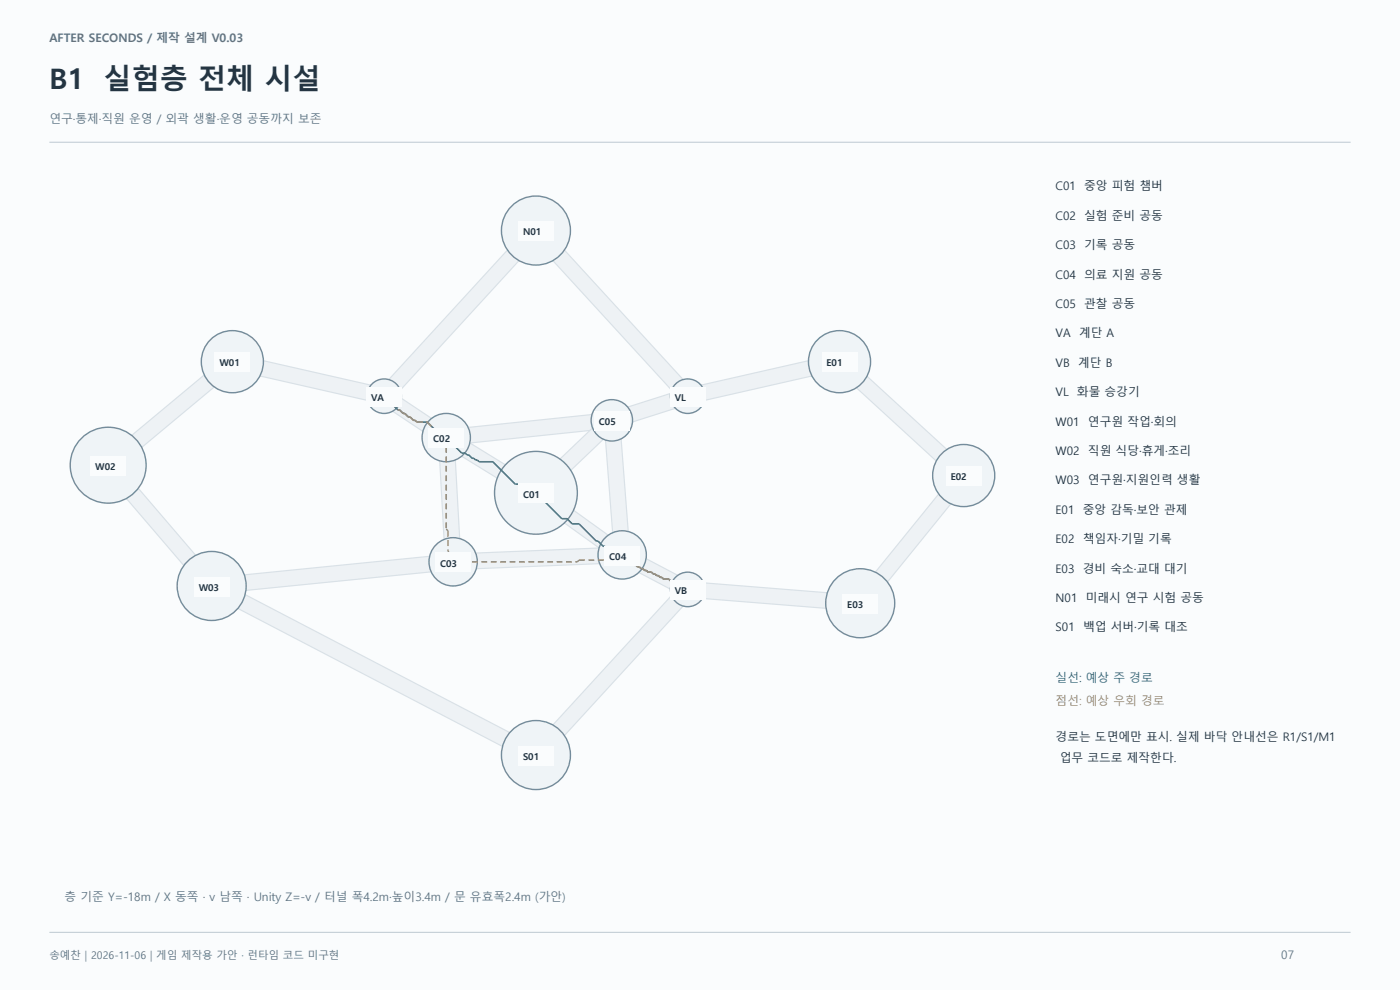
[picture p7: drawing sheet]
<svg xmlns="http://www.w3.org/2000/svg" width="420mm" height="297mm" viewBox="0 0 420 297" stroke-linecap="round" stroke-linejoin="round" font-family="sans-serif">
<path d="M0 0h420.2v297h-420.2z" fill-rule="evenodd" fill="#fafcfd"/>
<path d="M14.8 42.7h390.5" fill="none" stroke="#c6d0d8" stroke-width=".35"/>
<g fill="none" stroke="#d9e1e7" stroke-width="5.1" stroke-linecap="butt">
<path d="M154.4 76.2l-36.2 39.5M167.3 76.2l36.2 39.5M63.2 114l-22.6 18.8M78 110.4l33 7.5M243.7 110.4l-33.1 7.5M258.2 114.3l24.8 22.6M118.9 121.3l9.7 6.4M134.3 137.7l1.3 24.5M139.4 134.7l11.6 7.1M178.3 126.7l-38 3.9M179.7 129.8l-10.5 10.1M184 131.5l2.2 28.6"/>
<path d="M202.3 120.2l-13.5 4.3M39.3 147.6l18 21M170.3 154.6l11.2 8.1M283.9 149.3l-19.7 24.3M129.6 169.2l-56.6 5.7M180.3 166.8l-37.9 1.5M192.4 169.5l10.2 5.3M210.7 177.2l38 3M72 180.2l80.4 41.9M203.5 180.1l-36.2 39.4"/>
</g>
<g fill="none" stroke="#eef2f5" stroke-width="4.3" stroke-linecap="butt">
<path d="M154.4 76.2l-36.2 39.5M167.3 76.2l36.2 39.5M63.2 114l-22.6 18.8M78 110.4l33 7.5M243.7 110.4l-33.1 7.5M258.2 114.3l24.8 22.6M118.9 121.3l9.7 6.4M134.3 137.7l1.3 24.5M139.4 134.7l11.6 7.1M178.3 126.7l-38 3.9M179.7 129.8l-10.5 10.1M184 131.5l2.2 28.6"/>
<path d="M202.3 120.2l-13.5 4.3M39.3 147.6l18 21M170.3 154.6l11.2 8.1M283.9 149.3l-19.7 24.3M129.6 169.2l-56.6 5.7M180.3 166.8l-37.9 1.5M192.4 169.5l10.2 5.3M210.7 177.2l38 3M72 180.2l80.4 41.9M203.5 180.1l-36.2 39.4"/>
</g>
<g fill="#eff4f7" stroke="#748c9c" stroke-width=".42">
<circle cx="160.8" cy="147.9" r="12.4"/>
<circle cx="133.9" cy="131.3" r="7.2"/>
<circle cx="136" cy="168.6" r="7.2"/>
<circle cx="186.7" cy="166.5" r="7.2"/>
<circle cx="183.6" cy="126.1" r="6.2"/>
<circle cx="115.3" cy="118.9" r="5.2"/>
<circle cx="206.4" cy="176.8" r="5.2"/>
<circle cx="206.4" cy="118.9" r="5.2"/>
<circle cx="69.7" cy="108.5" r="9.3"/>
<circle cx="32.5" cy="139.6" r="11.4"/>
<circle cx="63.5" cy="175.8" r="10.4"/>
<circle cx="252" cy="108.5" r="9.3"/>
<circle cx="289.2" cy="142.7" r="9.3"/>
<circle cx="258.2" cy="181" r="10.4"/>
<circle cx="160.8" cy="69.2" r="10.4"/>
<circle cx="160.8" cy="226.5" r="10.4"/>
</g>
<path d="M115.3 118.9l4.1 4.1h.5l1.1 1h.5l1 1.1h.6l1 1h.5l.5 .5h3.1l4.2 4.2h1l5.2 5.2h1l.5 .5h.6l1 1h.5l1.6 1h4.1l6.7 6.8h1.1l.5 .5h.5l.5 .5h.5l1.6 1h1l8.3 8.3h1.6l1.5 1.6h2.1l5.2 5.2h.5l1.5 1.5h.6l1.5 1h.5l1.6 1.1h1l3.1 3.1h.5l.6 .5h.5l.5 .5h.5l1.6 1.1h.5l.5 .5h1l.5 .5h.6l1.5 1h.5l.6 .5h1.5l1 1.1h.6l.5 .5h.5l1.5 1h1.1l.5 .5" fill="none" stroke="#197b81" stroke-width=".46"/>
<g fill="none" stroke="#be8c46" stroke-width=".46" stroke-dasharray="1.8 1.1" stroke-linecap="butt">
<path d="M115.3 118.9l4.1 4.1M119.4 123h.5M119.9 123l1.1 1M121 124h.5M121.5 124l1 1.1M122.5 125.1h.6M123.1 125.1l1 1M124.1 126.1h.5M124.6 126.1l.5 .5M125.1 126.6h3.1M128.2 126.6l4.2 4.2M132.4 130.8h1"/>
<path d="M133.4 130.8l.5 .5M133.9 131.3v27.4M133.9 158.7l.5 .5M134.4 159.2v6.3M134.4 165.5l.6 .5M135 166v.5M135 166.5l.5 .5M135.5 167v1M135.5 168l.5 .6M136 168.6h37.3M173.3 168.6l.5-.6M173.8 168h9.8"/>
<path d="M183.6 168l.5-.5M184.1 167.5h.6M184.7 167.5l.5-.5M185.2 167h.5M185.7 167l.5-.5M186.2 166.5h.5M186.7 166.5l2.6 2.6M189.3 169.1h.5M189.8 169.1l.6 .5M190.4 169.6h.5M190.9 169.6l.5 .5M191.4 170.1h.5"/>
<path d="M191.9 170.1l.5 .5M192.4 170.6h.5M192.9 170.6l.6 .6M193.5 171.2h.5M194 171.2l.5 .5M194.5 171.7h1M195.5 171.7l.5 .5M196 172.2h.6M196.6 172.2l.5 .5M197.1 172.7h.5M197.6 172.7l.5 .5M198.1 173.2h.5"/>
<path d="M198.6 173.2l.6 .5M199.2 173.7h1.5M200.7 173.7l1 1.1M201.7 174.8h.6M202.3 174.8l.5 .5M202.8 175.3h.5M203.3 175.3l.5 .5M203.8 175.8h.5M204.3 175.8l.5 .5M204.8 176.3h1.1M205.9 176.3l.5 .5"/>
</g>
<g fill="#fafcfd">
<path d="M155.6 145h10.5v6h-10.5z" fill-rule="evenodd"/>
<path d="M128.6 128.5h10.6v6h-10.6z" fill-rule="evenodd"/>
<path d="M130.7 165.7h10.6v6h-10.6z" fill-rule="evenodd"/>
<path d="M181.4 163.7h10.6v6h-10.6z" fill-rule="evenodd"/>
<path d="M178.3 123.3h10.6v6h-10.6z" fill-rule="evenodd"/>
<path d="M110 116h10.6v6h-10.6z" fill-rule="evenodd"/>
<path d="M201.1 174h10.6v6h-10.6z" fill-rule="evenodd"/>
<path d="M201.1 116h10.6v6h-10.6z" fill-rule="evenodd"/>
<path d="M64.4 105.7h10.6v6h-10.6z" fill-rule="evenodd"/>
<path d="M27.2 136.8h10.6v6h-10.6z" fill-rule="evenodd"/>
<path d="M58.2 173h10.6v6h-10.6z" fill-rule="evenodd"/>
<path d="M246.7 105.7h10.5v6h-10.5z" fill-rule="evenodd"/>
<path d="M283.9 139.9h10.6v6h-10.6z" fill-rule="evenodd"/>
<path d="M252.9 178.2h10.6v6h-10.6z" fill-rule="evenodd"/>
<path d="M155.6 66.4h10.5v6h-10.5z" fill-rule="evenodd"/>
<path d="M155.6 223.7h10.5v6h-10.5z" fill-rule="evenodd"/>
</g>
<path d="M14.8 279.8h390.5" fill="none" stroke="#c6d0d8" stroke-width=".35"/>
<g font-size="8.5" fill="#243542">
<text x="14.8" y="26.8">B1</text>
<text x="31.1" y="26.8">실험층 전체 시설</text>
</g>
<g font-size="3.5" fill="#607383">
<text x="14.8" y="12.7">AFTER SECONDS / 제작 설계 V0.03</text>
<text x="14.8" y="37">연구·통제·직원 운영 / 외곽 생활·운영 공동까지 보존</text>
<text x="19.4" y="270.2">층 기준 Y=-18m / X 동쪽 · v 남쪽 · Unity Z=-v / 터널 폭4.2m·높이3.4m / 문 유효폭2.4m (가안)</text>
<text x="384.5" y="287.9">07</text>
</g>
<g font-size="3.5" fill="#243542">
<text x="316.8" y="57.1">C01</text>
<text x="325.4" y="57.1">중앙 피험 챔버</text>
<text x="316.8" y="66">C02</text>
<text x="325.4" y="66">실험 준비 공동</text>
<text x="316.8" y="74.8">C03</text>
<text x="325.4" y="74.8">기록 공동</text>
<text x="316.8" y="83.6">C04</text>
<text x="325.4" y="83.6">의료 지원 공동</text>
<text x="316.8" y="92.4">C05</text>
<text x="325.4" y="92.4">관찰 공동</text>
<text x="316.8" y="101.2">VA</text>
<text x="323.8" y="101.2">계단 A</text>
<text x="316.8" y="110.1">VB</text>
<text x="323.6" y="110.1">계단 B</text>
<text x="316.8" y="118.9">VL</text>
<text x="323.2" y="118.9">화물 승강기</text>
<text x="316.8" y="127.7">W01</text>
<text x="326.5" y="127.7">연구원 작업·회의</text>
<text x="316.8" y="136.5">W02</text>
<text x="326.5" y="136.5">직원 식당·휴게·조리</text>
<text x="316.8" y="145.3">W03</text>
<text x="326.5" y="145.3">연구원·지원인력 생활</text>
<text x="316.8" y="154.2">E01</text>
<text x="325" y="154.2">중앙 감독·보안 관제</text>
<text x="316.8" y="163">E02</text>
<text x="325" y="163">책임자·기밀 기록</text>
<text x="316.8" y="171.8">E03</text>
<text x="325" y="171.8">경비 숙소·교대 대기</text>
<text x="316.8" y="180.6">N01</text>
<text x="325.9" y="180.6">미래시 연구 시험 공동</text>
<text x="316.8" y="189.4">S01</text>
<text x="325.1" y="189.4">백업 서버·기록 대조</text>
<text x="316.8" y="222.2">경로는 도면에만 표시. 실제 바닥 안내선은 R1/S1/M1</text>
<text x="318" y="228.6">업무 코드로 제작한다.</text>
</g>
<text font-size="3.5" fill="#197b81" x="316.8" y="204.6">실선: 예상 주 경로</text>
<text font-size="3.5" fill="#be8c46" x="316.8" y="211.7">점선: 예상 우회 경로</text>
<text font-size="3.2" fill="#607383" x="14.8" y="287.9">송예찬 | 2026-11-06 | 게임 제작용 가안 · 런타임 코드 미구현</text>
<g font-size="2.8" fill="#243542">
<text x="156.3" y="70.6">N01</text>
<text x="157" y="70.6">N01</text>
<text x="65.1" y="109.9">W01</text>
<text x="65.9" y="109.9">W01</text>
<text x="247.4" y="109.9">E01</text>
<text x="248.1" y="109.9">E01</text>
<text x="110.7" y="120.3">VA</text>
<text x="111.4" y="120.3">VA</text>
<text x="201.8" y="120.3">VL</text>
<text x="202.5" y="120.3">VL</text>
<text x="179" y="127.5">C05</text>
<text x="179.7" y="127.5">C05</text>
<text x="129.3" y="132.7">C02</text>
<text x="130" y="132.7">C02</text>
<text x="27.9" y="141">W02</text>
<text x="28.6" y="141">W02</text>
<text x="156.3" y="149.3">C01</text>
<text x="157" y="149.3">C01</text>
<text x="284.6" y="144.1">E02</text>
<text x="285.3" y="144.1">E02</text>
<text x="182.1" y="167.9">C04</text>
<text x="182.8" y="167.9">C04</text>
<text x="131.4" y="170">C03</text>
<text x="132.1" y="170">C03</text>
<text x="58.9" y="177.2">W03</text>
<text x="59.6" y="177.2">W03</text>
<text x="201.8" y="178.3">VB</text>
<text x="202.5" y="178.3">VB</text>
<text x="253.6" y="182.4">E03</text>
<text x="254.3" y="182.4">E03</text>
<text x="156.3" y="228">S01</text>
<text x="157" y="228">S01</text>
</g>
</svg>
